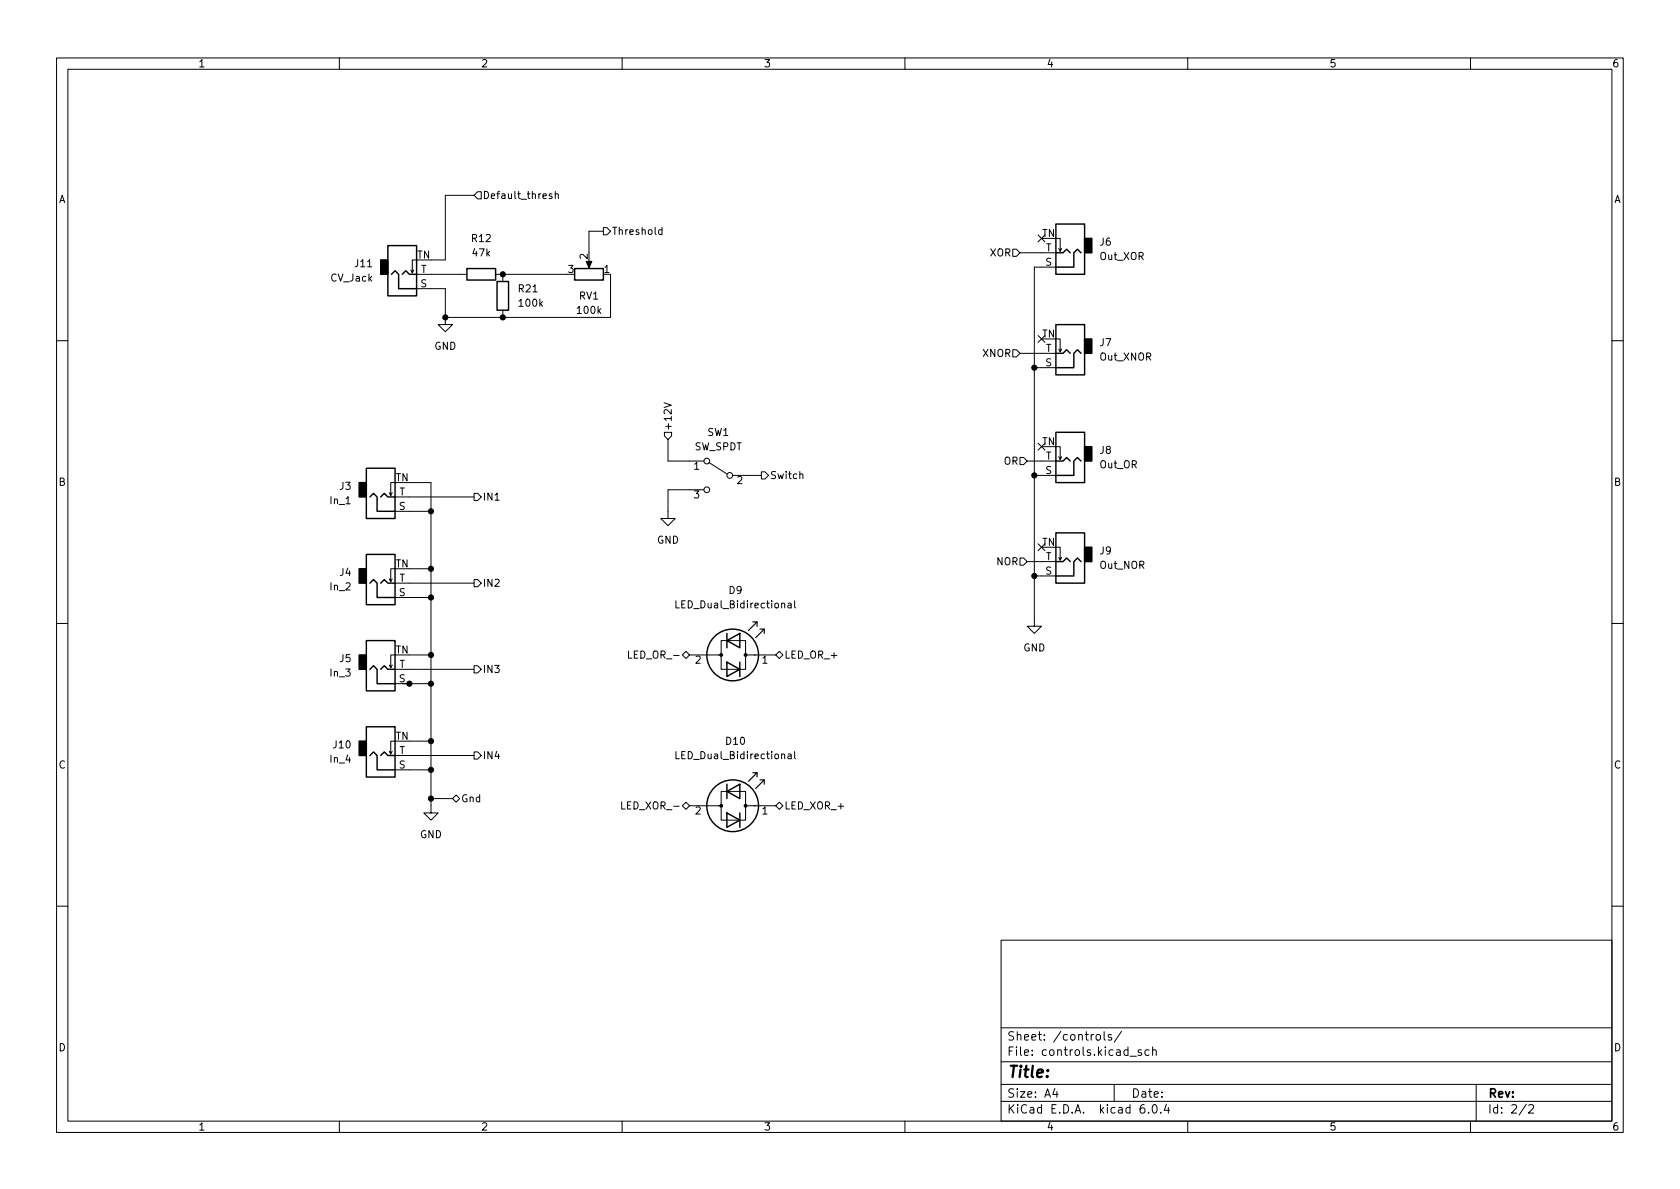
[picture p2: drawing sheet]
<svg xmlns="http://www.w3.org/2000/svg" width="297mm" height="210mm" viewBox="0 0 297 210" stroke-linecap="round" stroke-linejoin="round" font-family="sans-serif">
<g fill="none" stroke="#000" stroke-width=".18">
<path d="M10 10.2h277v190.1h-277zM12 12.2h273v186.1h-273zM60 10.2v2M110 10.2v2M160 10.2v2M210 10.2v2M260 10.2v2M83.8 34.5h-5.1v11.5h-2.5M84.5 33.9h.6v1.3h-.6l-.7-.7zM97.6 34.3h-.3l-.2 .1v.2l.5 .1v.4h-.5M98.2 34.4l.2-.1h.3v.8M98.2 33.8v1.3"/>
<path d="M73.2 47.7l-.3 .6M73.7 46h-.8v2.3l-.3-.6M73.7 51h5v5.1M73.7 48.5h8.8M78.7 56.1v1.3h1.3l-1.3 1.3-1.2-1.3h1.2M87.6 48.5h12.7M88.9 48.5v1.3M88.9 54.9v1.2M104.1 46v1M106.7 40.3h.6l.6 .6-.6 .6h-.6zM106.7 40.9h-2.6v3.8M107.9 48.5v7.6h-29.2"/>
<path d="M117 40.7l-.3-.1-.3 .3 .2 .5h.4M117 40.2v1.3M179.1 44.1h.6l.6 .6-.6 .6h-.6zM180.3 44.7h6.4M183.5 59.3l1.3 1.2M183.5 41.5l1.3 1.3M184.8 59.3l-1.3 1.2M184.8 41.5l-1.3 1.3M186.7 59.9h.8v2.3l.2-.5M186.7 47.2h-3.8v63.5h1.2l-1.2 1.3-1.3-1.3h1.3M186.7 42.2h.8v2.2l.2-.5M187.2 43.9l.3 .5"/>
<path d="M10 60.2h2M117.4 71.2l1.3 .4-1.3 .5M117.5 76.4h1.2v.7l-.6 .6-.6-.6zM118.1 77.7v3.8h6.4M179.1 61.8h.6l.6 .7-.6 .6h-.6zM180.3 62.5h6.4M182.9 65h3.8M183.5 78.4l1.3 1.2M184.8 78.4l-1.3 1.2M186.7 79h.8v2.3l.2-.5M187.2 61.7l.3 .5M285 60.2h2"/>
<path d="M69.3 87.1l-.2 .5M69.8 85.3h-.7v2.3l-.3-.5M69.8 90.4h6.4M69.8 87.9h14M72.4 85.3h3.8v58.5h1.3l-1.3 1.2-1.3-1.2h1.3M83.8 87.2h.7l.6 .7-.6 .6h-.7zM124.5 86.6h-6.4v5.1h1.3l-1.3 1.3-1.3-1.3h1.3M125.3 81.8l3.2 2M129.5 84.1h5.1M134.6 83.4h.7l.6 .7-.6 .6h-.7zM141.4 83.9l.2-.1 .3 .1 .1 .7M180.3 80.9h.7l.6 .6-.6 .7h-.7z"/>
<path d="M180.3 98.7h.7l.6 .6-.6 .6h-.7zM181.6 81.5h5.1M181.6 99.3h5.1M182.9 84.1h3.8M183.5 96.2l1.3 1.2M184.8 96.2l-1.3 1.2M186.7 96.8h.8v2.3l.2-.6M187.2 98.5l.3 .6M187.2 80.8l.3 .5M10 110.2h2M69.3 102.4l-.2 .5M69.3 117.6l-.2 .5"/>
<path d="M69.8 100.6h-.7v2.3l-.3-.5M69.8 115.8h-.7v2.3l-.3-.5M69.8 105.7h6.4M69.8 103.1h14M69.8 118.4h14M72.4 115.8h3.8M72.4 100.6h3.8M83.8 117.7h.7l.6 .7-.6 .6h-.7zM83.8 102.5h.7l.6 .6-.6 .7h-.7zM111.1 115.1v1.3h.6M119.5 106.2v1.3h.6M120.6 115.8l.7-.6 .6 .6-.6 .7z"/>
<path d="M121.9 115.8h5.6M127.5 113.3h4.3v5.1h-4.3zM133.3 115.8h3.9M137.2 115.8l.6-.6 .6 .6-.6 .7zM139.3 106.7h.5l.1 .8M139.9 107h-.4l-.2 .2 .2 .3 .4-.1M140.5 106.2v1.1l.2 .2M182.9 101.8h3.8M285 110.2h2M69.3 132.8l-.2 .5M69.8 131.1h-.7v2.2l-.3-.5M69.8 136.1h6.4"/>
<path d="M69.8 133.6h14M69.8 120.9h6.4M72.4 131.1h3.8M83.8 133h.7l.6 .6-.6 .6h-.7zM119.5 132.9v1.3h.6M127.5 139.9h4.3v5.1h-4.3zM139.3 133.4h.5l.1 .8M139.9 133.6l-.4 .1-.2 .2 .2 .3 .4-.1M140.5 132.9v1.1l.2 .2M76.2 141.2h3.8M80 141.2l.6-.6 .7 .6-.7 .7zM109.9 141.8v1.3h.6"/>
<path d="M120.6 142.5l.7-.6 .6 .6-.6 .6zM121.9 142.5h5.6M133.3 142.5h3.9M137.2 142.5l.6-.6 .6 .6-.6 .6zM10 160.2h2M177 166.3h108v32h-108zM285 160.2h2M60 198.3v2M110 198.3v2M160 198.3v2M177 194.8h108M177 191.8h108"/>
<path d="M177 187.8h108M177 181.8h108M186.5 192.5l-.4 1h1M186.9 193v1M193.9 183.1l.2-.2 .4 .2 .1 .5-.2 .3h-.3l-.2-.1zM195.2 182.4v1.3l.2 .2M196.5 183l-.4-.1-.2 .2 .1 .3 .5 .1v.4h-.6M197 191.8v3M198.3 182.4l-1.3 1.9M199.8 186.8h1.1M201.8 185.7l-.4-.1-.2 .2 .1 .3 .5 .1v.4h-.6M202.3 195.3a.59 .59 0 0 0-.7 .7v.5l.1 .3h.4l.3-.1v-.5l-.1-.2-.4-.1-.3 .3"/>
<path d="M203.1 196.7v.1M203.1 185.7l-.4-.1-.3 .3v.4l.2 .3h.5M203.8 185.8l.2-.2 .4 .1v.9M203.8 185.1v1.5M203.9 195.4l.2-.1a.81 .81 0 0 1 .6 .7 .81 .81 0 0 1-.3 .8h-.2a.81 .81 0 0 1-.6-.6 .81 .81 0 0 1 .3-.8zM205.2 196.7v.1M206.2 195.3l-.3 1h.9M206.6 195.8v1M210 198.3v2M260 198.3v2M261 191.8v6.5M269.9 195.3l-1.3 1.9"/>
<path d="M270.3 195.5l.6-.2 .2 .2 .1 .3-1 1h1"/>
<circle cx="125" cy="86.6" r=".51"/>
<circle cx="125" cy="81.5" r=".51"/>
<circle cx="129" cy="84.1" r=".51"/>
</g>
<path d="M67.3 46h1.3v2.5h-1.3zM191.8 42.2h1.2v2.5h-1.2zM191.8 59.9h1.2v2.6h-1.2zM63.5 85.3h1.3v2.6h-1.3zM191.8 96.8h1.2v2.5h-1.2zM191.8 79h1.2v2.5h-1.2zM63.5 100.6h1.3v2.5h-1.3zM63.5 115.8h1.3v2.6h-1.3zM63.5 131.1h1.3v2.5h-1.3z" fill="#000" stroke="#000" stroke-width=".25"/>
<g fill="none" stroke="#000" stroke-width=".25">
<path d="M186.7 39.6h5.1v8.9h-5.1zM68.6 43.4h5.1v8.9h-5.1zM69.2 48.5l.6-.6 .7 .6v2.5h3.2M71.1 48.5l.7-.6 .6 .6h1.3M82.5 47.5h5.1v2h-5.1zM87.9 49.8h2v5.1h-2zM101.6 47.5h5.1v2h-5.1zM186.7 57.4h5.1v8.9h-5.1zM186.7 44.7h1.3l.6-.6 .6 .6M191.1 44.7l-.6-.6-.6 .6v2.5h-3.2M186.7 76.4h5.1v8.9h-5.1zM186.7 62.5h1.3l.6-.7 .6 .7"/>
<path d="M191.1 62.5l-.6-.7-.6 .7v2.5h-3.2M64.8 98h5v8.9h-5zM64.8 82.8h5v8.9h-5zM65.4 87.9l.6-.7 .7 .7v2.5h3.1M67.3 87.9l.6-.7 .7 .7h1.2M186.7 94.2h5.1v8.9h-5.1zM186.7 99.3h1.3l.6-.6 .6 .6M186.7 81.5h1.3l.6-.6 .6 .6M191.1 99.3l-.6-.6-.6 .6v2.5h-3.2M191.1 81.5l-.6-.6-.6 .6v2.6h-3.2M64.8 113.3h5v8.9h-5zM65.4 103.1l.6-.6 .7 .6v2.6h3.1"/>
<path d="M65.4 118.4l.6-.7 .7 .7v2.5h3.1M67.3 103.1l.6-.6 .7 .6h1.2M67.3 118.4l.6-.7 .7 .7h1.2M128.5 117.1l2.3 1.3-2.3 1.2zM128.5 113.3l2.3-1.3v2.5zM128.5 112v2.5M130.8 117.1v2.5M64.8 128.5h5v8.9h-5zM65.4 133.6l.6-.6 .7 .6v2.5h3.1M67.3 133.6l.6-.6 .7 .6h1.2M128.5 139.9l2.3-1.2v2.5zM128.5 138.7v2.5"/>
<path d="M128.5 143.8l2.3 1.2-2.3 1.3zM130.8 143.8v2.5"/>
<circle cx="129.5" cy="115.8" r="4.6"/>
<circle cx="129.5" cy="142.5" r="4.6"/>
</g>
<g fill="#000" stroke="#000" stroke-width=".18">
<path d="M103.6 46.2h1l-.5 1.2zM131.8 115.8h1.8zM131.8 142.5h1.8z"/>
<circle cx="78.7" cy="56.1" r=".46"/>
<circle cx="88.9" cy="48.5" r=".46"/>
<circle cx="88.9" cy="56.1" r=".46"/>
<circle cx="182.9" cy="65" r=".46"/>
<circle cx="76.2" cy="90.4" r=".46"/>
<circle cx="182.9" cy="84.1" r=".46"/>
<circle cx="76.2" cy="105.7" r=".46"/>
<circle cx="76.2" cy="115.8" r=".46"/>
<circle cx="76.2" cy="100.6" r=".46"/>
<circle cx="127.5" cy="115.8" r=".25"/>
<circle cx="131.8" cy="115.8" r=".25"/>
<circle cx="182.9" cy="101.8" r=".46"/>
<circle cx="72.4" cy="120.9" r=".46"/>
<circle cx="76.2" cy="131.1" r=".46"/>
<circle cx="76.2" cy="136.1" r=".46"/>
<circle cx="76.2" cy="120.9" r=".46"/>
<circle cx="76.2" cy="141.2" r=".46"/>
<circle cx="127.5" cy="142.5" r=".25"/>
<circle cx="131.8" cy="142.5" r=".25"/>
</g>
<path d="M133.1 110h.8l-1.6 1.5M133.9 110v.7M134.4 111.2h.7l-1.5 1.6M135.1 111.2v.8M133.1 136.6h.8l-1.6 1.6M133.9 136.6v.8M134.4 137.9h.7l-1.5 1.5M135.1 137.9v.8" fill="none" stroke="#000" stroke-width=".2"/>
<text font-size="2.8" x="178" y="190.6">Title:</text>
<g font-size="2.1">
<text x="178" y="184">Sheet: /controls/</text>
<text x="178" y="186.7">File: controls.kicad_sch</text>
<text x="178" y="196.9">KiCad E.D.A. kicad 6.0.4</text>
<text x="178" y="194.1">Size: A4</text>
<text x="200" y="194.1">Date:</text>
<text x="263" y="194.1">Rev:</text>
<text x="263" y="196.9">Id: 2/2</text>
</g>
<g font-size="1.8">
<text x="35" y="11.9">1</text>
<text x="85" y="11.9">2</text>
<text x="135" y="11.9">3</text>
<text x="185" y="11.9">4</text>
<text x="235" y="11.9">5</text>
<text x="285" y="11.9">6</text>
<text x="10.3" y="35.9">A</text>
<text x="85.3" y="35.2">Default_thresh</text>
<text x="285.3" y="35.9">A</text>
<text x="108.1" y="41.5">Threshold</text>
<text x="184.2" y="41.9">TN</text>
<text x="62.8" y="47.2">J11</text>
<text x="73.8" y="45.7">TN</text>
<text x="83.5" y="42.8">R12</text>
<text x="83.6" y="45.3">47k</text>
<text x="103.9" y="45.8" transform="rotate(-90 103.9 45.8)">2</text>
<text x="175" y="45.3">XOR</text>
<text x="184.8" y="47">S</text>
<text x="184.9" y="44.4">T</text>
<text x="194.4" y="46">Out_XOR</text>
<text x="194.5" y="43.4">J6</text>
<text x="58.5" y="49.8">CV_Jack</text>
<text x="74.3" y="50.8">S</text>
<text x="74.4" y="48.3">T</text>
<text x="91.7" y="51.7">R21</text>
<text x="100.5" y="48.3">3</text>
<text x="102.4" y="53">RV1</text>
<text x="106.8" y="48.3">1</text>
<text x="91.9" y="54.2">100k</text>
<text x="102.2" y="55.5">100k</text>
<text x="184.2" y="59.7">TN</text>
<text x="76.8" y="61.8">GND</text>
<text x="173.8" y="63.1">XNOR</text>
<text x="184.8" y="64.8">S</text>
<text x="184.9" y="62.2">T</text>
<text x="194.5" y="63.7">Out_XNOR</text>
<text x="194.5" y="61.2">J7</text>
<text x="118.7" y="76.3" transform="rotate(-90 118.7 76.3)">+12V</text>
<text x="125.1" y="77.1">SW1</text>
<text x="122.7" y="83.1">1</text>
<text x="122.7" y="79.6">SW_SPDT</text>
<text x="177.5" y="82.2">OR</text>
<text x="184.2" y="78.7">TN</text>
<text x="184.8" y="83.8">S</text>
<text x="184.9" y="81.3">T</text>
<text x="194.4" y="82.8">Out_OR</text>
<text x="194.5" y="80.3">J8</text>
<text x="10.3" y="85.9">B</text>
<text x="58.4" y="89.1">In_1</text>
<text x="60.1" y="86.6">J3</text>
<text x="69.9" y="85.1">TN</text>
<text x="70.6" y="87.6">T</text>
<text x="85.3" y="88.5">IN1</text>
<text x="122.7" y="88.1">3</text>
<text x="130.3" y="85.6">2</text>
<text x="136.1" y="84.7">Switch</text>
<text x="285.3" y="85.9">B</text>
<text x="70.5" y="90.2">S</text>
<text x="60.1" y="101.8">J4</text>
<text x="69.9" y="100.3">TN</text>
<text x="116.1" y="96.1">GND</text>
<text x="176.2" y="99.9">NOR</text>
<text x="184.2" y="96.5">TN</text>
<text x="184.8" y="101.6">S</text>
<text x="184.9" y="99.1">T</text>
<text x="194.5" y="100.6">Out_NOR</text>
<text x="194.5" y="98">J9</text>
<text x="58.4" y="104.4">In_2</text>
<text x="70.5" y="105.4">S</text>
<text x="70.6" y="102.9">T</text>
<text x="85.3" y="103.8">IN2</text>
<text x="120" y="107.6">LED_Dual_Bidirectional</text>
<text x="128.9" y="105">D9</text>
<text x="58.4" y="119.6">In_3</text>
<text x="60.1" y="117.1">J5</text>
<text x="69.9" y="115.6">TN</text>
<text x="70.6" y="118.1">T</text>
<text x="85.3" y="119">IN3</text>
<text x="111.7" y="116.5">LED_OR_-</text>
<text x="123" y="117.3">2</text>
<text x="134.8" y="117.3">1</text>
<text x="138.6" y="116.5">LED_OR_+</text>
<text x="180.9" y="115.2">GND</text>
<text x="70.5" y="120.6">S</text>
<text x="69.9" y="130.8">TN</text>
<text x="128.4" y="131.7">D10</text>
<text x="10.3" y="135.9">C</text>
<text x="58.4" y="134.9">In_4</text>
<text x="59" y="132.3">J10</text>
<text x="70.5" y="135.9">S</text>
<text x="70.6" y="133.3">T</text>
<text x="85.3" y="134.2">IN4</text>
<text x="120" y="134.2">LED_Dual_Bidirectional</text>
<text x="285.3" y="135.9">C</text>
<text x="81.5" y="141.9">Gnd</text>
<text x="110.5" y="143.1">LED_XOR_-</text>
<text x="138.6" y="143.1">LED_XOR_+</text>
<text x="74.2" y="148.2">GND</text>
<text x="123" y="144">2</text>
<text x="134.8" y="144">1</text>
<text x="10.3" y="185.9">D</text>
<text x="285.3" y="185.9">D</text>
<text x="35" y="199.9">1</text>
<text x="85" y="199.9">2</text>
<text x="135" y="199.9">3</text>
<text x="185" y="199.9">4</text>
<text x="235" y="199.9">5</text>
<text x="285" y="199.9">6</text>
</g>
</svg>
